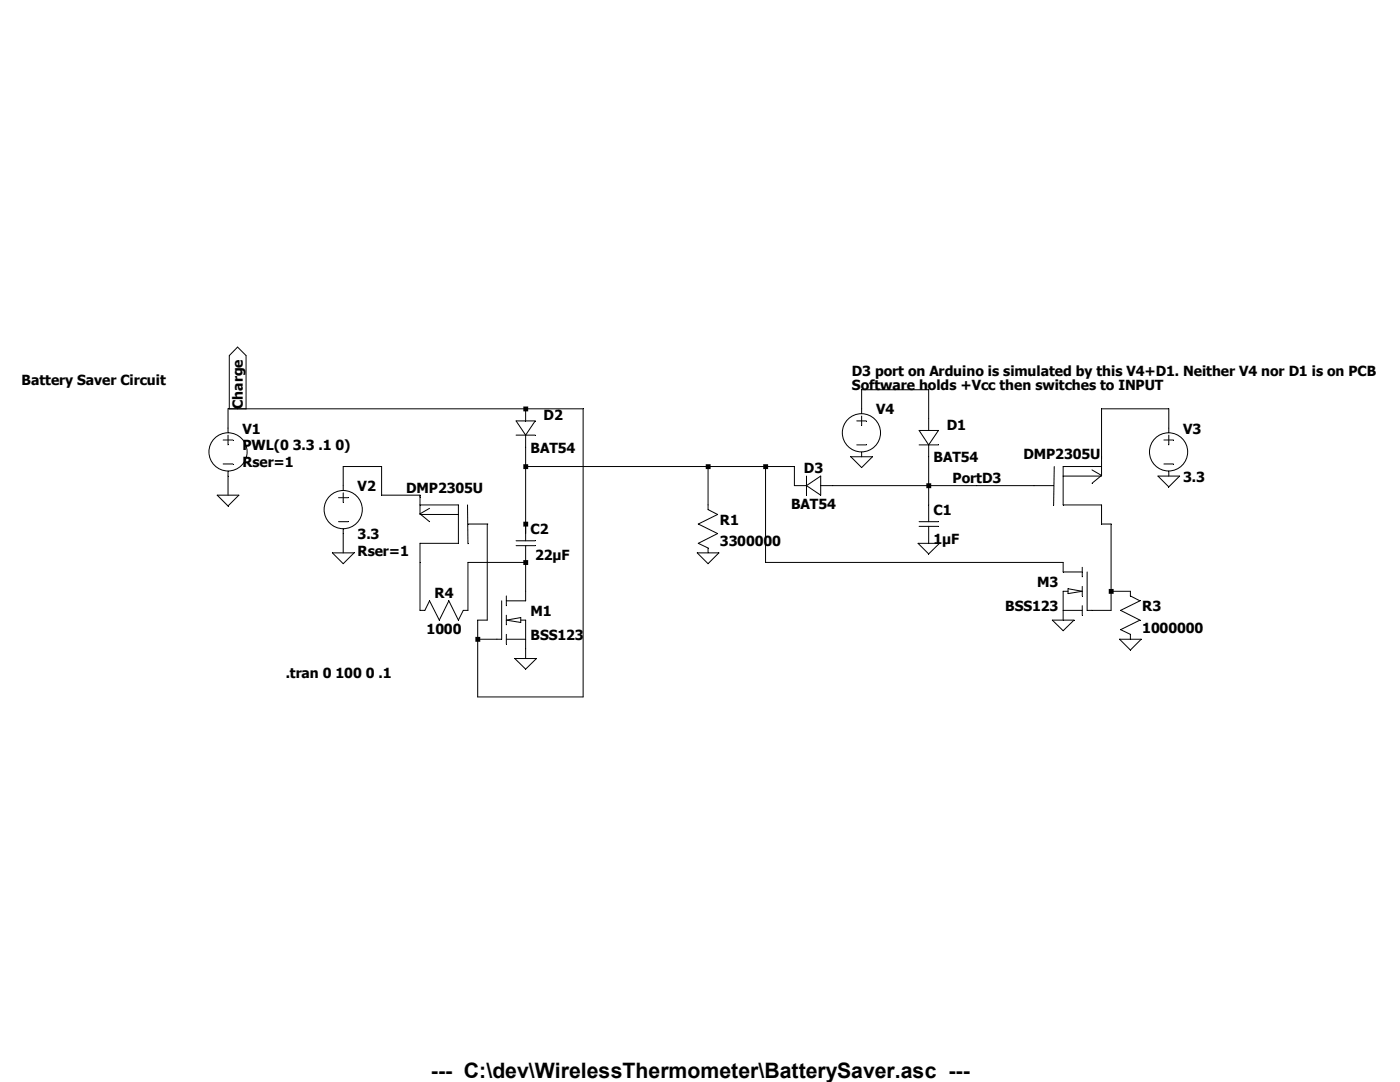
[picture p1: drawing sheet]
<svg xmlns="http://www.w3.org/2000/svg" width="279mm" height="216mm" viewBox="0 0 279 216" stroke-linecap="round" stroke-linejoin="round" font-family="sans-serif">
<g fill="none" stroke="#000" stroke-width=".2">
<path d="M43.3 98.8h4.4l-2.2 2.2zM44.5 87.8h2M44.5 92.6h2M45.5 86.4v-4.8h70.9v57.5h-21.1v-15.4h1.9v-19.1M45.5 86.8v2M45.5 94v4.8M45.8 81.6v-10.6l1.6-1.7 1.7 1.7v10.6M67.6 99.3h1.9M68.5 97.9v-4.8h7.7v5.7h7.6v3.7M68.5 98.3v1.9M103 86.8h3.8M103 84h3.8l-1.9 2.8z"/>
<path d="M104.9 81.6v2.4M104.9 86.8v21.1M104.9 93.1h53.6v3.8h2.5M141.3 93.1v8.6l1.9 1-3.8 1.9 3.8 1.9-3.8 1.9 1.9 .9v1M152.8 93.1v19.1h59.4v1.9h3.8M161 95v3.8M161 96.9l2.8-1.9v3.8zM163.8 96.9h46.5M169.8 91.1h4.3l-2.1 2.2zM171 84h1.9M171 88.8h1.9M172 82.5v-4.7h13.3v8.1"/>
<path d="M172 83v1.9M172 90.2v.9M183.4 88.8h3.9M183.4 85.9h3.9l-2 2.9zM185.3 88.8v15.3M210.4 93.1l-.1 7.7M212.2 95h7.6M217.9 93.8l1.9 1.1M219.7 94.9h.1M219.8 93.1h-7.6v7.7h7.6v3.8h1.9v17.2h-4.7v-7.7M219.8 94.9l-1.9 1.5M231.1 95h4.3l-2.1 2.2z"/>
<path d="M232.3 87.8h1.9M232.3 92.6h1.9M233.3 86.4v-4.8h-13.5v13.3M233.3 86.8v2M233.3 94v1M66.3 110.3h4.4l-2.2 2.2zM67.6 104.1h1.9M68.5 105.5v4.8M83.8 100.8h7.7v7.6h-7.7v13.4h1l.9-1.9 2 3.8 1.9-3.8 1.9 3.8 1-1.9h.9v-9.6h11.5M83.8 102.5l1.9 1.6M83.8 102.5h.1M83.8 102.7h7.7"/>
<path d="M85.7 101.4l-1.9 1.1M93.3 100.8l.1 7.7M93.4 104.6h4M100.1 119.9v7.7h-4.8M101 118.9v2M103 107.9h3.8M103 108.9h3.8M104.9 108.9v11h-3.9M139.1 110.3h4.4l-2.2 2.2zM183.2 108.4h4.3l-2.2 2.1zM183.4 104.1h3.9M183.4 105h3.9"/>
<path d="M185.3 105v3.4M213.1 118h-.9v5.7M213.1 117.5l2.9 .5-2.9 .4zM216 113.2v1.9M216 117v1.9M221.7 118h3.9v.9l1.9 1-3.9 1.9 3.9 1.9-3.9 1.9 2 1v1M101 127.6h3.9M101 123.7l2.9-.5v1zM101 122.8v1.9M101 126.6v1.9M102.7 131.4h4.4l-2.2 2.1zM103.9 123.7h1v7.7"/>
<path d="M210 123.7h4.3l-2.1 2.2zM212.2 121.8h3.8M216 120.9v1.9M223.4 127.6h4.4l-2.2 2.1z"/>
<circle cx="45.5" cy="90.2" r="3.8"/>
<circle cx="171.9" cy="86.4" r="3.8"/>
<circle cx="233.2" cy="90.2" r="3.8"/>
<circle cx="68.5" cy="101.7" r="3.8"/>
</g>
<path d="M94.9 127.1h.9v1h-.9zM104.4 81.1h1v1h-1zM104.4 92.6h1v1h-1zM104.4 104.1h1v1h-1zM104.4 111.8h1v.9h-1zM140.8 92.6h1v1h-1zM152.3 92.6h1v1h-1zM184.9 96.4h.9v1h-.9zM221.3 117.5h.9v1h-.9z" fill-rule="evenodd" fill="#000"/>
<text font-size="4.2" x="86" y="215.2">--- C:\dev\WirelessThermometer\BatterySaver.asc ---</text>
<g font-size="2.8">
<text x="4.3" y="76.9">Battery Saver Circuit</text>
<text x="170" y="75">D3 port on Arduino is simulated by this V4+D1. Neither V4 nor D1 is on PCB</text>
<text x="170" y="77.9">Software holds +Vcc then switches to INPUT</text>
<text x="48.4" y="81.6" transform="rotate(-90 48.4 81.6)">Charge</text>
<text x="108.5" y="83.9">D2</text>
<text x="174.8" y="82.7">V4</text>
<text x="48.4" y="89.9">PWL(0 3.3 .1 0)</text>
<text x="48.4" y="86.5">V1</text>
<text x="188.9" y="85.8">D1</text>
<text x="236.1" y="86.5">V3</text>
<text x="48.4" y="93.2">Rser=1</text>
<text x="105.9" y="90.3">BAT54</text>
<text x="160.4" y="94.4">D3</text>
<text x="186.3" y="92.2">BAT54</text>
<text x="204.3" y="91.7">DMP2305U</text>
<text x="71.4" y="98">V2</text>
<text x="81.1" y="98.5">DMP2305U</text>
<text x="157.9" y="101.6">BAT54</text>
<text x="190.1" y="96.3">PortD3</text>
<text x="236.1" y="96.1">3.3</text>
<text x="71.4" y="107.6">3.3</text>
<text x="105.9" y="106.6">C2</text>
<text x="143.7" y="104.7">R1</text>
<text x="186.3" y="102.8">C1</text>
<text x="71.4" y="110.9">Rser=1</text>
<text x="106.8" y="111.8">22µF</text>
<text x="143.7" y="109">3300000</text>
<text x="186.3" y="108.5">1µF</text>
<text x="86.7" y="119.3">R4</text>
<text x="207" y="117.2">M3</text>
<text x="105.9" y="122.9">M1</text>
<text x="200.6" y="122">BSS123</text>
<text x="228" y="122">R3</text>
<text x="85.1" y="126.5">1000</text>
<text x="105.9" y="127.7">BSS123</text>
<text x="228" y="126.2">1000000</text>
<text x="57" y="135.3">.tran 0 100 0 .1</text>
</g>
</svg>
